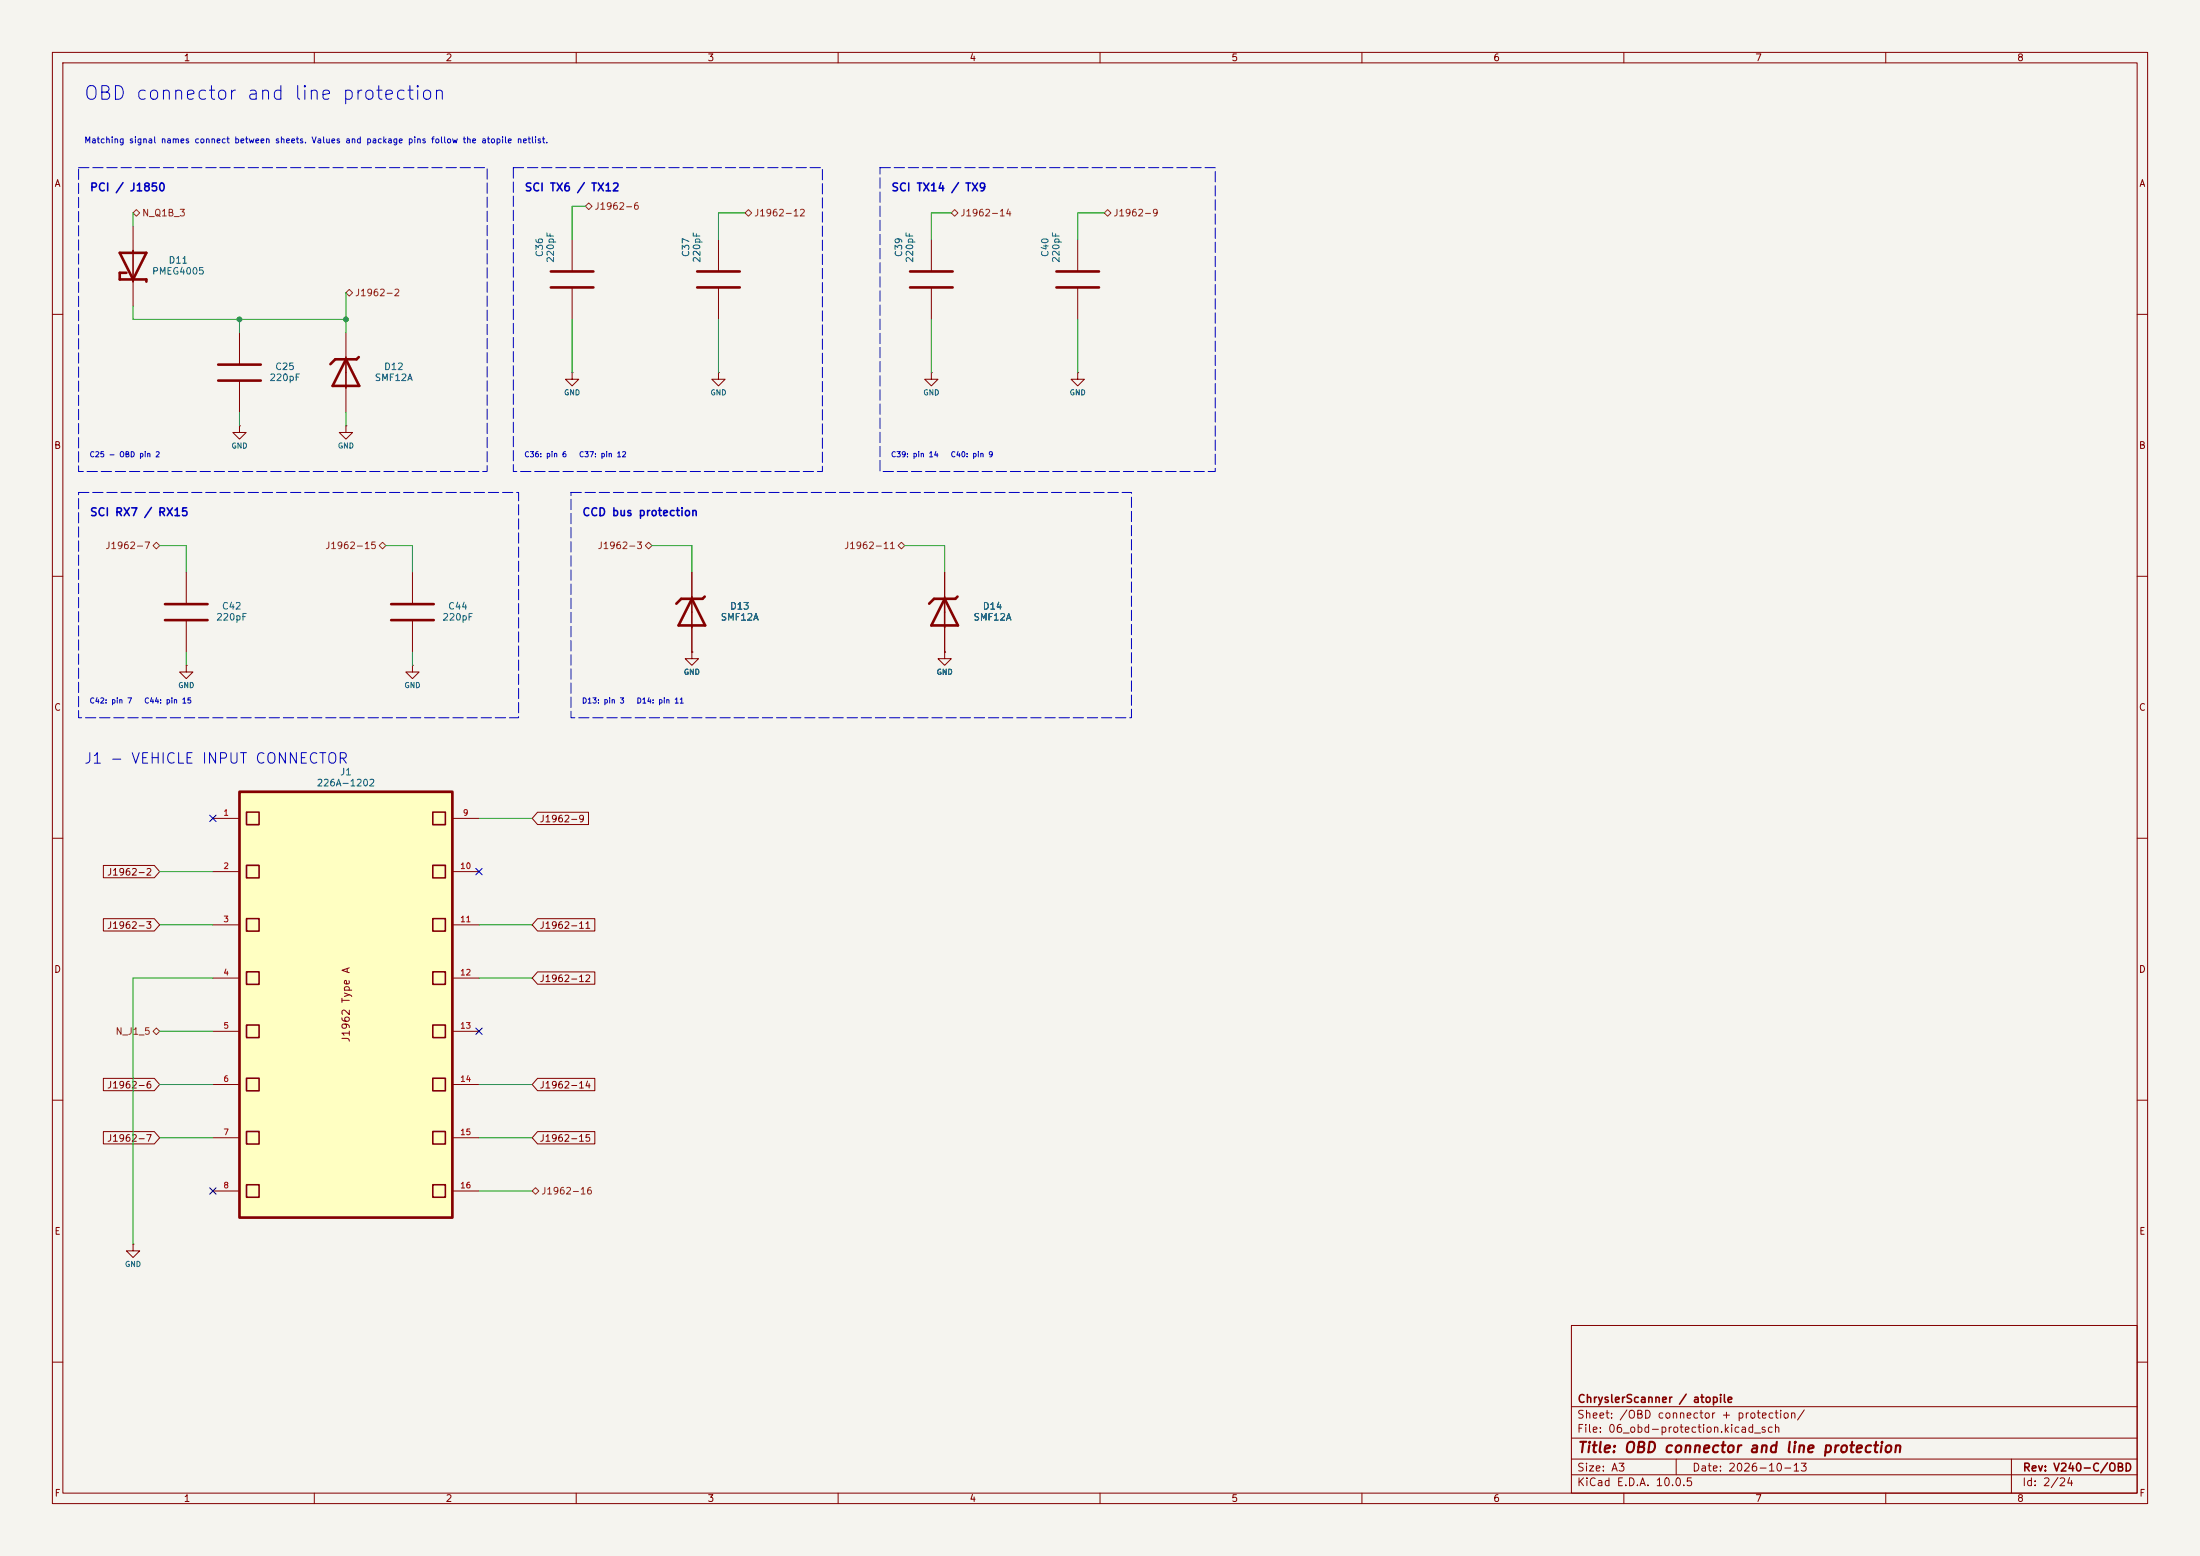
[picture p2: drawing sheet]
<svg xmlns="http://www.w3.org/2000/svg" width="420mm" height="297mm" viewBox="0 0 420 297" stroke-linecap="round" stroke-linejoin="round" font-family="sans-serif">
<path d="M0 0h420v297h-420z" fill="#f5f4ef" stroke="#f5f4ef" stroke-width=".19"/>
<g fill="none" stroke="#840000" stroke-width=".19">
<path d="M10 10h400v277h-400zM12 12h396v273h-396zM60 10v2M110 10v2M160 10v2M210 10v2M260 10v2M310 10v2M360 10v2M10 60h2M45.7 63.5v6.1M45.7 72.6v6.1"/>
<path d="M177.8 71.1v1.3h1.3l-1.3 1.3-1.3-1.3h1.3M177.8 71.1h.1M408 60h2M66 81.3v1.3h1.3l-1.3 1.2-1.2-1.2h1.2M66 81.3h.1M10 110h2M132.1 109.2v5.1M132.1 119.4v5.1M408 110h2M10 160h2M408 160h2M10 210h2"/>
<path d="M408 210h2M25.4 237.5v1.3h1.3l-1.3 1.2-1.3-1.2h1.3M25.4 237.5h.1M300 253h108v32h-108zM10 260h2M300 278.5h108M300 274.5h108M300 268.5h108M320 278.5v3M384 278.5v6.5M408 260h2M60 285v2"/>
<path d="M110 285v2M160 285v2M210 285v2M260 285v2M300 281.5h108M310 285v2M360 285v2"/>
</g>
<path d="M41.7 69.6h8.1M41.7 72.6h8.1M132.1 114.3l2.5 5.1h-5.1zM134.5 113.9l-.4 .4h-4.1l-.9 .9" fill="none" stroke="#840000" stroke-width=".5"/>
<path d="M132.1 113.9v5.9" fill="none" stroke="#840000" stroke-width=".3"/>
<path d="M45.7 151.1h40.7v81.3h-40.7z" fill="#ffffc2"/>
<path d="M45.7 151.1h40.7v81.3h-40.7z" fill="none" stroke="#840000" stroke-width=".51"/>
<g fill="none" stroke="#840000" stroke-width=".3">
<path d="M25.4 47.8v6M66 68.2v5.9M180.3 113.9v5.9M47.1 155h2.4v2.4h-2.4zM82.6 155h2.4v2.4h-2.4zM47.1 165.2h2.4v2.4h-2.4zM47.1 175.3h2.4v2.4h-2.4zM82.6 165.2h2.4v2.4h-2.4zM82.6 175.3h2.4v2.4h-2.4zM47.1 185.5h2.4v2.4h-2.4zM47.1 195.7h2.4v2.4h-2.4zM82.6 185.5h2.4v2.4h-2.4z"/>
<path d="M82.6 195.7h2.4v2.4h-2.4zM47.1 205.8h2.4v2.4h-2.4zM47.1 216h2.4v2.4h-2.4zM82.6 205.8h2.4v2.4h-2.4zM82.6 216h2.4v2.4h-2.4zM47.1 226.1h2.4v2.4h-2.4zM82.6 226.1h2.4v2.4h-2.4z"/>
</g>
<g fill="none" stroke="#840000" stroke-width=".19">
<path d="M25.4 43.2v5.1M25.4 53.3v5.1M109.2 45.7v6.1M109.2 54.9v6.1M137.2 45.7v6.1M137.2 54.9v6.1M177.8 45.7v6.1M177.8 54.9v6.1M205.7 45.7v6.1M205.7 54.9v6.1M66 63.5v5.1M66 73.7v5"/>
<path d="M109.2 71.1v1.3h1.3l-1.3 1.3-1.3-1.3h1.3M109.2 71.1h.1M137.2 71.1v1.3h1.2l-1.2 1.3-1.3-1.3h1.3M137.2 71.1h.1M205.7 71.1v1.3h1.3l-1.3 1.3-1.2-1.3h1.2M205.7 71.1h.1M45.7 81.3v1.3h1.3l-1.3 1.2-1.3-1.2h1.3M45.7 81.3h.1M35.6 109.2v6.1M35.6 118.4v6.1M78.7 109.2v6.1M78.7 118.4v6.1"/>
<path d="M132.1 109.2v5.1M132.1 119.4v5.1M180.3 109.2v5.1M180.3 119.4v5.1M35.6 127v1.3h1.2l-1.2 1.2-1.3-1.2h1.3M35.6 127h.1M78.7 127v1.3h1.3l-1.3 1.2-1.2-1.2h1.2M78.7 127h.1M132.1 124.5v1.2h1.2l-1.2 1.3-1.3-1.3h1.3M132.1 124.5h.1M180.3 124.5v1.2h1.3l-1.3 1.3-1.2-1.3h1.2M180.3 124.5h.1"/>
<path d="M40.6 156.2h5.1M86.4 156.2h5M102.6 155h9.7v2.4h-9.7l-1-1.2zM19.7 165.2h9.8l1 1.2-1 1.1h-9.8zM19.7 175.4h9.8l1 1.1-1 1.2h-9.8zM40.6 166.4h5.1M40.6 176.5h5.1M86.4 166.4h5M86.4 176.5h5M102.6 175.4h11v2.3h-11l-1-1.2zM40.6 186.7h5.1M40.6 196.9h5.1"/>
<path d="M86.4 186.7h5M86.4 196.9h5M102.6 185.5h11v2.4h-11l-1-1.2zM19.7 205.8h9.8l1 1.2-1 1.2h-9.8zM19.7 216h9.8l1 1.2-1 1.1h-9.8zM40.6 207h5.1M40.6 217.2h5.1M86.4 207h5M86.4 217.2h5M102.6 216h11v2.3h-11l-1-1.1zM102.6 205.8h11v2.4h-11l-1-1.2zM40.6 227.3h5.1"/>
<path d="M86.4 227.3h5"/>
</g>
<g fill="none" stroke="#840000" stroke-width=".5">
<path d="M22.9 48.3h5l-2.5 5zM24.1 52.1h-1.2v1.2h5v.5M105.2 54.9h8.1M105.2 51.8h8.1M133.1 54.9h8.1M133.1 51.8h8.1M173.7 54.9h8.2M173.7 51.8h8.2M201.7 54.9h8.1M201.7 51.8h8.1M66 68.6l2.6 5.1h-5.1zM68.5 68.2l-.4 .4h-4.1l-.9 .9"/>
<path d="M31.5 115.3h8.1M31.5 118.4h8.1M74.7 115.3h8.1M74.7 118.4h8.1M180.3 114.3l2.6 5.1h-5.1zM182.8 113.9l-.4 .4h-4.1l-.9 .9"/>
</g>
<path d="M111.8 39.4l.6-.7 .6 .7-.6 .6zM25.4 40.6l.6-.6 .7 .6-.7 .7zM66 55.9l.7-.7 .6 .7-.6 .6zM142.2 40.6l.7-.6 .6 .6-.6 .7zM181.6 40.6l.6-.6 .7 .6-.7 .7zM210.8 40.6l.7-.6 .6 .6-.6 .7zM29.8 103.5l.7 .6-.7 .7-.6-.7zM73 103.5l.7 .6-.7 .7-.6-.7zM123.2 104.1l.6-.6 .7 .6-.7 .7zM171.4 104.1l.7-.6 .6 .6-.6 .7zM29.2 196.9l.6-.7 .7 .7-.7 .6zM101.6 227.3l.6-.6 .7 .6-.7 .7z" fill="none" stroke="#725600" stroke-width=".19"/>
<g fill="none" stroke="#009600" stroke-width=".19">
<path d="M111.8 39.4h-2.6v6.3M25.4 40.6v2.6M25.4 58.4v2.6h40.6M66 55.9v7.6M142.2 40.6h-5v5.1M181.6 40.6h-3.8v5.1M210.8 40.6h-5.1v5.1M45.7 61v2.5M45.7 78.7v2.6M66 78.7v2.6M109.2 61v10.1M137.2 61v10.1"/>
<path d="M177.8 61v10.1M205.7 61v10.1M30.5 104.1h5.1v5.1M73.7 104.1h5v5.1M124.5 104.1h7.6v5.1M172.7 104.1h7.6v5.1M35.6 124.5v2.5M78.7 124.5v2.5M91.4 156.2h10.2M30.5 176.5h10.1M30.5 166.4h10.1M91.4 176.5h10.2"/>
<path d="M30.5 196.9h10.1M40.6 186.7h-15.2v50.8M91.4 186.7h10.2M30.5 217.2h10.1M30.5 207h10.1M91.4 217.2h10.2M91.4 207h10.2M91.4 227.3h10.2"/>
</g>
<path d="M40 155.6l1.2 1.2M41.2 155.6l-1.2 1.2M90.8 165.8l1.2 1.2M92 165.8l-1.2 1.2M90.8 196.2l1.2 1.3M92 196.2l-1.2 1.3M40 226.7l1.2 1.2M41.2 226.7l-1.2 1.2" fill="none" stroke="#000084" stroke-width=".19"/>
<path d="M15 32h78v58h-78v-58M98 32h59v58h-59v-58M168 32h64v58h-64v-58M15 94h84v43h-84v-43M109 94h107v43h-107v-43" fill="none" stroke="#0000c2" stroke-width=".19" stroke-dasharray="2 .7"/>
<g fill="#009600" stroke="#009600" stroke-width=".19">
<circle cx="66" cy="61" r=".46"/>
<circle cx="45.7" cy="61" r=".46"/>
</g>
<text font-size="2.6" fill="#0000c2" x="15.8" y="19.7">OBD connector and line protection</text>
<text font-size="2" fill="#0000c2" x="15.9" y="146.3">J1 - VEHICLE INPUT CONNECTOR</text>
<text font-size="2" fill="#840000" x="301" y="277.8">Title: OBD connector and line protection</text>
<g font-size="1.5" fill="#0000c2">
<text x="17" y="36.9">PCI / J1850</text>
<text x="100" y="36.9">SCI TX6 / TX12</text>
<text x="170" y="36.9">SCI TX14 / TX9</text>
<text x="17" y="98.9">SCI RX7 / RX15</text>
<text x="111" y="98.9">CCD bus protection</text>
</g>
<g font-size="1.5" fill="#840000">
<text x="301" y="268.1">ChryslerScanner / atopile</text>
<text x="300.9" y="273.8">File: 06_obd-protection.kicad_sch</text>
<text x="300.9" y="271.1">Sheet: /OBD connector + protection/</text>
<text x="300.9" y="281.2">Size: A3</text>
<text x="322.9" y="281.2">Date: 2026-10-13</text>
<text x="386" y="281.2">Rev: V240-C/OBD</text>
<text x="300.9" y="284">KiCad E.D.A. 10.0.5</text>
<text x="385.9" y="284">Id: 2/24</text>
</g>
<text font-size="1.4" fill="#840000" x="67.1" y="199.1" transform="rotate(-90 67.1 199.1)">J1962 Type A</text>
<g font-size="1.3" fill="#840000">
<text x="35" y="12">1</text>
<text x="85" y="12">2</text>
<text x="135" y="12">3</text>
<text x="185" y="12">4</text>
<text x="235" y="12">5</text>
<text x="285" y="12">6</text>
<text x="335" y="12">7</text>
<text x="385" y="12">8</text>
<text x="10.3" y="36">A</text>
<text x="408.3" y="36">A</text>
<text x="10.2" y="86">B</text>
<text x="408.2" y="86">B</text>
<text x="10.2" y="136">C</text>
<text x="408.2" y="136">C</text>
<text x="102.9" y="157.3">J1962-9</text>
<text x="20.3" y="167.4">J1962-2</text>
<text x="20.3" y="177.6">J1962-3</text>
<text x="102.9" y="177.6">J1962-11</text>
<text x="10.2" y="186">D</text>
<text x="408.2" y="186">D</text>
<text x="102.9" y="187.7">J1962-12</text>
<text x="20.3" y="208.1">J1962-6</text>
<text x="102.9" y="208.1">J1962-14</text>
<text x="20.3" y="218.2">J1962-7</text>
<text x="102.9" y="218.2">J1962-15</text>
<text x="10.3" y="236">E</text>
<text x="408.3" y="236">E</text>
<text x="10.3" y="286">F</text>
<text x="35" y="287">1</text>
<text x="85" y="287">2</text>
<text x="135" y="287">3</text>
<text x="185" y="287">4</text>
<text x="235" y="287">5</text>
<text x="285" y="287">6</text>
<text x="335" y="287">7</text>
<text x="385" y="287">8</text>
<text x="408.3" y="286">F</text>
</g>
<g font-size="1.3" fill="#725600">
<text x="27" y="41.6">N_Q1B_3</text>
<text x="113.4" y="40.3">J1962-6</text>
<text x="143.9" y="41.6">J1962-12</text>
<text x="183.2" y="41.6">J1962-14</text>
<text x="212.4" y="41.6">J1962-9</text>
<text x="67.7" y="56.8">J1962-2</text>
<text x="20" y="105.1">J1962-7</text>
<text x="62" y="105.1">J1962-15</text>
<text x="114" y="105.1">J1962-3</text>
<text x="161" y="105.1">J1962-11</text>
<text x="21.9" y="197.8">N_J1_5</text>
<text x="103.2" y="228.3">J1962-16</text>
</g>
<g font-size="1.3" fill="#006464">
<text x="28.9" y="52.7">PMEG4005</text>
<text x="32.1" y="50.6">D11</text>
<text x="104" y="49.2" transform="rotate(-90 104 49.2)">C36</text>
<text x="106.1" y="50.3" transform="rotate(-90 106.1 50.3)">220pF</text>
<text x="131.9" y="49.2" transform="rotate(-90 131.9 49.2)">C37</text>
<text x="134" y="50.3" transform="rotate(-90 134 50.3)">220pF</text>
<text x="172.5" y="49.2" transform="rotate(-90 172.5 49.2)">C39</text>
<text x="174.6" y="50.3" transform="rotate(-90 174.6 50.3)">220pF</text>
<text x="200.5" y="49.2" transform="rotate(-90 200.5 49.2)">C40</text>
<text x="202.6" y="50.3" transform="rotate(-90 202.6 50.3)">220pF</text>
<text x="52.4" y="70.9">C25</text>
<text x="73.2" y="70.9">D12</text>
<text x="51.3" y="73">220pF</text>
<text x="71.4" y="73">SMF12A</text>
<text x="41.2" y="118.8">220pF</text>
<text x="42.3" y="116.7">C42</text>
<text x="84.4" y="118.8">220pF</text>
<text x="85.4" y="116.7">C44</text>
<text x="137.5" y="118.8">SMF12A</text>
<text x="139.3" y="116.7">D13</text>
<text x="185.7" y="118.8">SMF12A</text>
<text x="187.5" y="116.7">D14</text>
<text x="64.8" y="148.3">J1</text>
<text x="60.3" y="150.4">226A-1202</text>
</g>
<text font-size="1.2" fill="#0000c2" x="16" y="27.6">Matching signal names connect between sheets. Values and package pins follow the atopile netlist.</text>
<g font-size="1.1" fill="#a90000">
<text x="42.5" y="156">1</text>
<text x="88.3" y="156">9</text>
<text x="42.5" y="166.1">2</text>
<text x="87.7" y="166.1">10</text>
<text x="42.5" y="176.3">3</text>
<text x="87.7" y="176.3">11</text>
<text x="42.5" y="186.4">4</text>
<text x="87.7" y="186.4">12</text>
<text x="42.5" y="196.6">5</text>
<text x="87.7" y="196.6">13</text>
<text x="42.5" y="206.8">6</text>
<text x="87.7" y="206.8">14</text>
<text x="42.5" y="216.9">7</text>
<text x="87.7" y="216.9">15</text>
<text x="42.5" y="227.1">8</text>
<text x="87.7" y="227.1">16</text>
</g>
<g font-size="1" fill="#006464">
<text x="107.6" y="75.7">GND</text>
<text x="135.5" y="75.7">GND</text>
<text x="176.2" y="75.7">GND</text>
<text x="204.1" y="75.7">GND</text>
<text x="44.1" y="85.8">GND</text>
<text x="64.4" y="85.8">GND</text>
<text x="33.9" y="131.6">GND</text>
<text x="77.1" y="131.6">GND</text>
<text x="130.5" y="129">GND</text>
<text x="178.7" y="129">GND</text>
<text x="23.8" y="242.1">GND</text>
</g>
<g font-size="1" fill="#0000c2">
<text x="17" y="87.5">C25 - OBD pin 2</text>
<text x="100" y="87.5">C36: pin 6</text>
<text x="110.4" y="87.5">C37: pin 12</text>
<text x="170" y="87.5">C39: pin 14</text>
<text x="181.4" y="87.5">C40: pin 9</text>
<text x="17" y="134.5">C42: pin 7</text>
<text x="27.4" y="134.5">C44: pin 15</text>
<text x="111" y="134.5">D13: pin 3</text>
<text x="121.4" y="134.5">D14: pin 11</text>
</g>
</svg>
